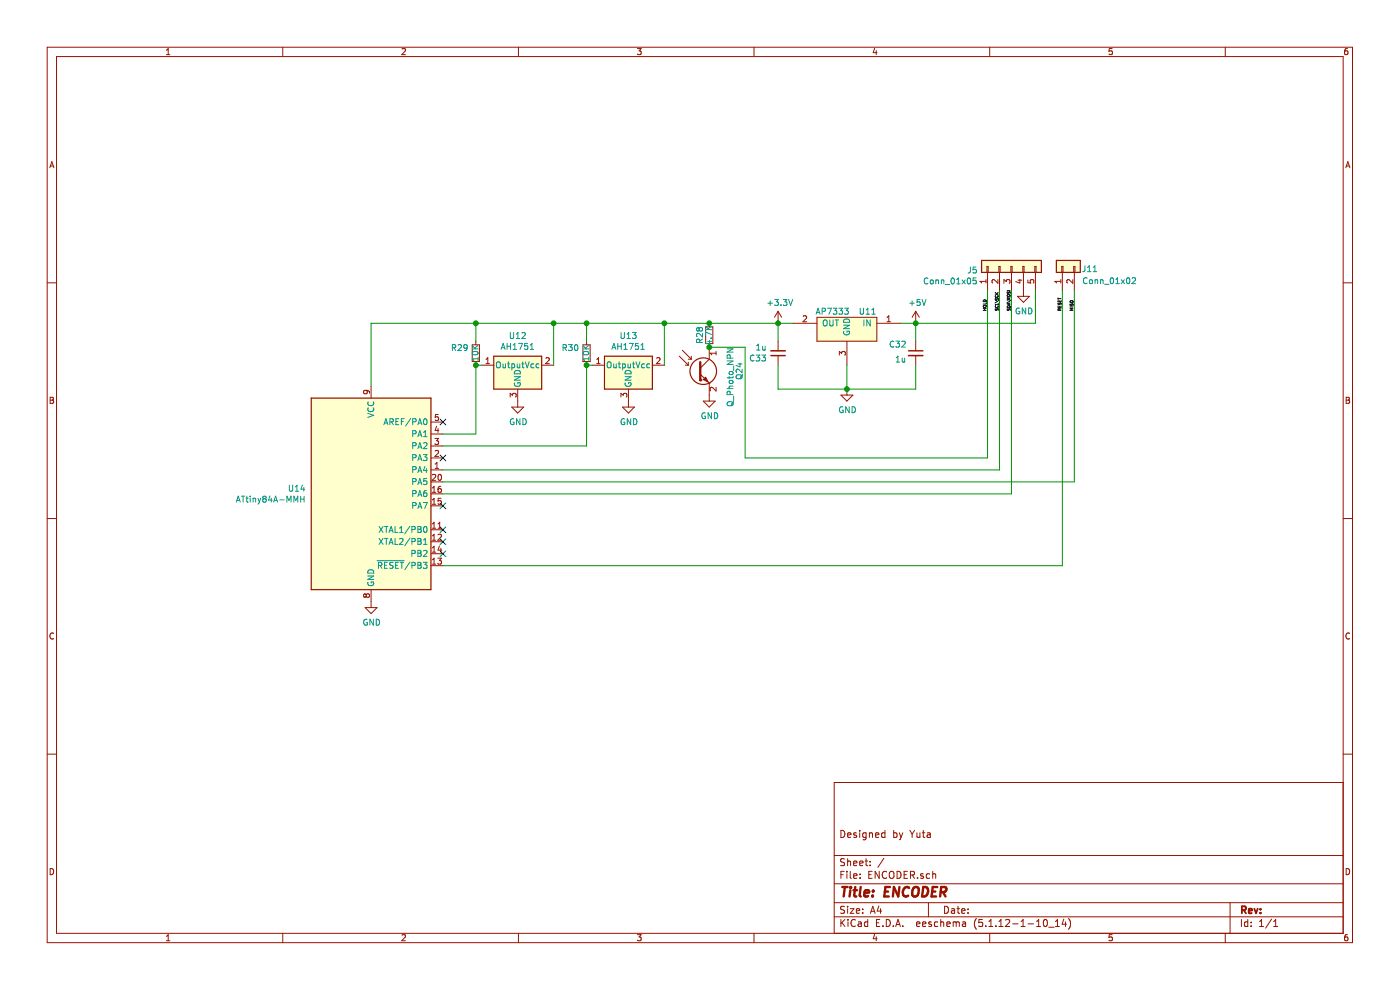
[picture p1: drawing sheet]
EESchema Schematic File Version 4
EELAYER 30 0
EELAYER END
$Descr A4 11693 8268
encoding utf-8
Sheet 1 1
Title "ENCODER"
Date ""
Rev ""
Comp ""
Comment1 "Designed by Yuta"
Comment2 ""
Comment3 ""
Comment4 ""
$EndDescr
$Comp
L Connector_Generic:Conn_01x05 J5
U 1 1
P 8450 2225
F 0 "J5" V 8414 2505 50  0000 L CNN
F 1 "Conn_01x05" V 8323 2505 50  0000 L CNN
F 2 "module:CONN_01x05" H 8450 2225 50  0001 C CNN
F 3 "~" H 8450 2225 50  0001 C CNN
	1    8450 2225
	0    -1   -1   0   
$EndComp
$Comp
L myLibrary:AP7333 U11
U 1 1
P 7075 2750
F 0 "U11" H 6825 2900 50  0000 L CNN
F 1 "AP7333" H 7050 2900 50  0000 L CNN
F 2 "module:Q_SOT-23" H 7075 2750 50  0001 C CNN
F 3 "" H 7075 2750 50  0001 C CNN
	1    7075 2750
	-1   0    0    -1  
$EndComp
$Comp
L Device:C_Small C32
U 1 1
P 7650 2950
F 0 "C32" H 7425 3025 50  0000 L CNN
F 1 "1u" H 7475 2900 50  0000 L CNN
F 2 "module:1005" H 7650 2950 50  0001 C CNN
F 3 "~" H 7650 2950 50  0001 C CNN
	1    7650 2950
	1    0    0    -1  
$EndComp
$Comp
L Device:C_Small C33
U 1 1
P 6500 2950
F 0 "C33" H 6592 2996 50  0000 L CNN
F 1 "1u" H 6592 2905 50  0000 L CNN
F 2 "module:1005" H 6500 2950 50  0001 C CNN
F 3 "~" H 6500 2950 50  0001 C CNN
	1    6500 2950
	-1   0    0    1   
$EndComp
$Comp
L MCU_Microchip_ATtiny:ATtiny84A-MMH U14
U 1 1
P 3100 4125
F 0 "U14" H 2556 4171 50  0000 R CNN
F 1 "ATtiny84A-MMH" H 2556 4080 50  0000 R CNN
F 2 "module:QFN-20_P0.45" H 3100 4125 50  0001 C CIN
F 3 "http://ww1.microchip.com/downloads/en/DeviceDoc/Atmel-8495-8-bit-AVR-Microcontrollers-ATtiny441-ATtiny841_Datasheet.pdf" H 3100 4125 50  0001 C CNN
	1    3100 4125
	1    0    0    -1  
$EndComp
$Comp
L Device:Q_Photo_NPN Q24
U 1 1
P 5825 3100
F 0 "Q24" V 6175 3100 50  0000 C CNN
F 1 "Q_Photo_NPN" V 6100 3050 50  0000 C CNN
F 2 "module:2Pads" H 6025 3200 50  0001 C CNN
F 3 "~" H 5825 3100 50  0001 C CNN
F 4 "NJL7502L" V 5825 3100 50  0001 C CNN "Part #"
	1    5825 3100
	1    0    0    -1  
$EndComp
$Comp
L Device:R_Small R28
U 1 1
P 5925 2800
F 0 "R28" V 6000 2800 50  0000 C CNN
F 1 "4.7K" V 5925 2800 50  0000 C CNN
F 2 "module:1005" H 5925 2800 50  0001 C CNN
F 3 "~" H 5925 2800 50  0001 C CNN
	1    5925 2800
	-1   0    0    1   
$EndComp
$Comp
L ah1751:AH1751 U12
U 1 1
P 4325 3050
F 0 "U12" H 4325 2808 50  0000 C CNN
F 1 "AH1751" H 4325 2899 50  0000 C CNN
F 2 "module:Q_SOT-23" H 4325 2850 50  0001 C CIN
F 3 "" H 4325 3050 50  0001 C CNN
	1    4325 3050
	1    0    0    1   
$EndComp
$Comp
L Device:R_Small R29
U 1 1
P 3975 2950
F 0 "R29" H 4034 2996 50  0000 L CNN
F 1 "10K" V 3975 2875 50  0000 L CNN
F 2 "module:1005" H 3975 2950 50  0001 C CNN
F 3 "~" H 3975 2950 50  0001 C CNN
	1    3975 2950
	-1   0    0    -1  
$EndComp
$Comp
L ah1751:AH1751 U13
U 1 1
P 5250 3050
F 0 "U13" H 5250 2808 50  0000 C CNN
F 1 "AH1751" H 5250 2899 50  0000 C CNN
F 2 "module:Q_SOT-23" H 5250 2850 50  0001 C CIN
F 3 "" H 5250 3050 50  0001 C CNN
	1    5250 3050
	1    0    0    1   
$EndComp
$Comp
L Device:R_Small R30
U 1 1
P 4900 2950
F 0 "R30" H 4959 2996 50  0000 L CNN
F 1 "10K" V 4900 2875 50  0000 L CNN
F 2 "module:1005" H 4900 2950 50  0001 C CNN
F 3 "~" H 4900 2950 50  0001 C CNN
	1    4900 2950
	-1   0    0    -1  
$EndComp
$Comp
L Connector_Generic:Conn_01x02 J11
U 1 1
P 8875 2225
F 0 "J11" V 8850 1925 50  0000 L CNN
F 1 "Conn_01x02" V 8750 1600 50  0000 L CNN
F 2 "module:2Pads" H 8875 2225 50  0001 C CNN
F 3 "~" H 8875 2225 50  0001 C CNN
	1    8875 2225
	0    -1   -1   0   
$EndComp
Wire Wire Line
	4625 3050 4625 2700
Wire Wire Line
	4625 2700 3975 2700
Wire Wire Line
	3975 2700 3975 2850
Wire Wire Line
	5550 3050 5550 2700
Wire Wire Line
	4900 2700 4900 2850
Wire Wire Line
	4025 3050 3975 3050
Wire Wire Line
	4950 3050 4900 3050
Connection ~ 3975 3050
Connection ~ 4900 3050
Connection ~ 4625 2700
Wire Wire Line
	6625 2700 6500 2700
Wire Wire Line
	7525 2700 7650 2700
Wire Wire Line
	7650 2700 7650 2850
Connection ~ 4900 2700
Wire Wire Line
	4900 2700 4625 2700
Wire Wire Line
	4900 2700 5550 2700
Wire Wire Line
	6500 2700 6500 2850
Connection ~ 6500 2700
Wire Wire Line
	6500 3050 6500 3250
Wire Wire Line
	7650 3050 7650 3250
Wire Wire Line
	7075 3050 7075 3250
Wire Wire Line
	3700 3625 3975 3625
Wire Wire Line
	3700 3725 4900 3725
Connection ~ 7650 2700
Wire Wire Line
	3700 3925 8350 3925
Wire Wire Line
	3700 4125 8450 4125
Wire Wire Line
	8650 2700 8650 2425
Wire Wire Line
	6500 3250 7075 3250
Connection ~ 7075 3250
Wire Wire Line
	7075 3250 7650 3250
Wire Wire Line
	3975 3050 3975 3625
Wire Wire Line
	4900 3050 4900 3725
Wire Wire Line
	8350 2425 8350 3925
Wire Wire Line
	8450 2425 8450 4125
Wire Wire Line
	3100 3225 3100 2700
Wire Wire Line
	3100 2700 3975 2700
Connection ~ 3975 2700
$Comp
L power:GND #PWR0101
U 1 1
P 4325 3350
F 0 "#PWR0101" H 4325 3100 50  0001 C CNN
F 1 "GND" H 4330 3177 50  0000 C CNN
F 2 "" H 4325 3350 50  0001 C CNN
F 3 "" H 4325 3350 50  0001 C CNN
	1    4325 3350
	1    0    0    -1  
$EndComp
$Comp
L power:GND #PWR0102
U 1 1
P 5250 3350
F 0 "#PWR0102" H 5250 3100 50  0001 C CNN
F 1 "GND" H 5255 3177 50  0000 C CNN
F 2 "" H 5250 3350 50  0001 C CNN
F 3 "" H 5250 3350 50  0001 C CNN
	1    5250 3350
	1    0    0    -1  
$EndComp
$Comp
L power:GND #PWR0103
U 1 1
P 7075 3250
F 0 "#PWR0103" H 7075 3000 50  0001 C CNN
F 1 "GND" H 7080 3077 50  0000 C CNN
F 2 "" H 7075 3250 50  0001 C CNN
F 3 "" H 7075 3250 50  0001 C CNN
	1    7075 3250
	1    0    0    -1  
$EndComp
$Comp
L power:GND #PWR0104
U 1 1
P 5925 3300
F 0 "#PWR0104" H 5925 3050 50  0001 C CNN
F 1 "GND" H 5930 3127 50  0000 C CNN
F 2 "" H 5925 3300 50  0001 C CNN
F 3 "" H 5925 3300 50  0001 C CNN
	1    5925 3300
	1    0    0    -1  
$EndComp
$Comp
L power:GND #PWR0105
U 1 1
P 8550 2425
F 0 "#PWR0105" H 8550 2175 50  0001 C CNN
F 1 "GND" H 8555 2252 50  0000 C CNN
F 2 "" H 8550 2425 50  0001 C CNN
F 3 "" H 8550 2425 50  0001 C CNN
	1    8550 2425
	1    0    0    -1  
$EndComp
$Comp
L power:GND #PWR0106
U 1 1
P 3100 5025
F 0 "#PWR0106" H 3100 4775 50  0001 C CNN
F 1 "GND" H 3105 4852 50  0000 C CNN
F 2 "" H 3100 5025 50  0001 C CNN
F 3 "" H 3100 5025 50  0001 C CNN
	1    3100 5025
	1    0    0    -1  
$EndComp
Wire Wire Line
	8875 2425 8875 4725
Wire Wire Line
	8875 4725 3700 4725
Wire Wire Line
	8975 4025 8975 2425
Wire Wire Line
	3700 4025 8975 4025
$Comp
L power:+3.3V #PWR0107
U 1 1
P 6500 2700
F 0 "#PWR0107" H 6500 2550 50  0001 C CNN
F 1 "+3.3V" H 6515 2873 50  0000 C CNN
F 2 "" H 6500 2700 50  0001 C CNN
F 3 "" H 6500 2700 50  0001 C CNN
	1    6500 2700
	1    0    0    -1  
$EndComp
$Comp
L power:+5V #PWR0108
U 1 1
P 7650 2700
F 0 "#PWR0108" H 7650 2550 50  0001 C CNN
F 1 "+5V" H 7665 2873 50  0000 C CNN
F 2 "" H 7650 2700 50  0001 C CNN
F 3 "" H 7650 2700 50  0001 C CNN
	1    7650 2700
	1    0    0    -1  
$EndComp
Text Label 8450 2600 1    25   ~ 0
SDA\MOSI
Text Label 8350 2600 1    25   ~ 0
SCL\SCK
Text Label 8250 2600 1    25   ~ 0
HOLD
Text Label 8875 2600 1    25   ~ 0
RESET
Text Label 8975 2600 1    25   ~ 0
MISO
Wire Wire Line
	5550 2700 5925 2700
Connection ~ 5550 2700
Wire Wire Line
	5925 2700 6500 2700
Connection ~ 5925 2700
Wire Wire Line
	7650 2700 8650 2700
Wire Wire Line
	8250 3825 6225 3825
Wire Wire Line
	8250 2425 8250 3825
Connection ~ 5925 2900
Wire Wire Line
	5925 2900 6225 2900
Wire Wire Line
	6225 2900 6225 3825
NoConn ~ 3700 3525
NoConn ~ 3700 3825
NoConn ~ 3700 4225
NoConn ~ 3700 4425
NoConn ~ 3700 4525
NoConn ~ 3700 4625
$EndSCHEMATC
